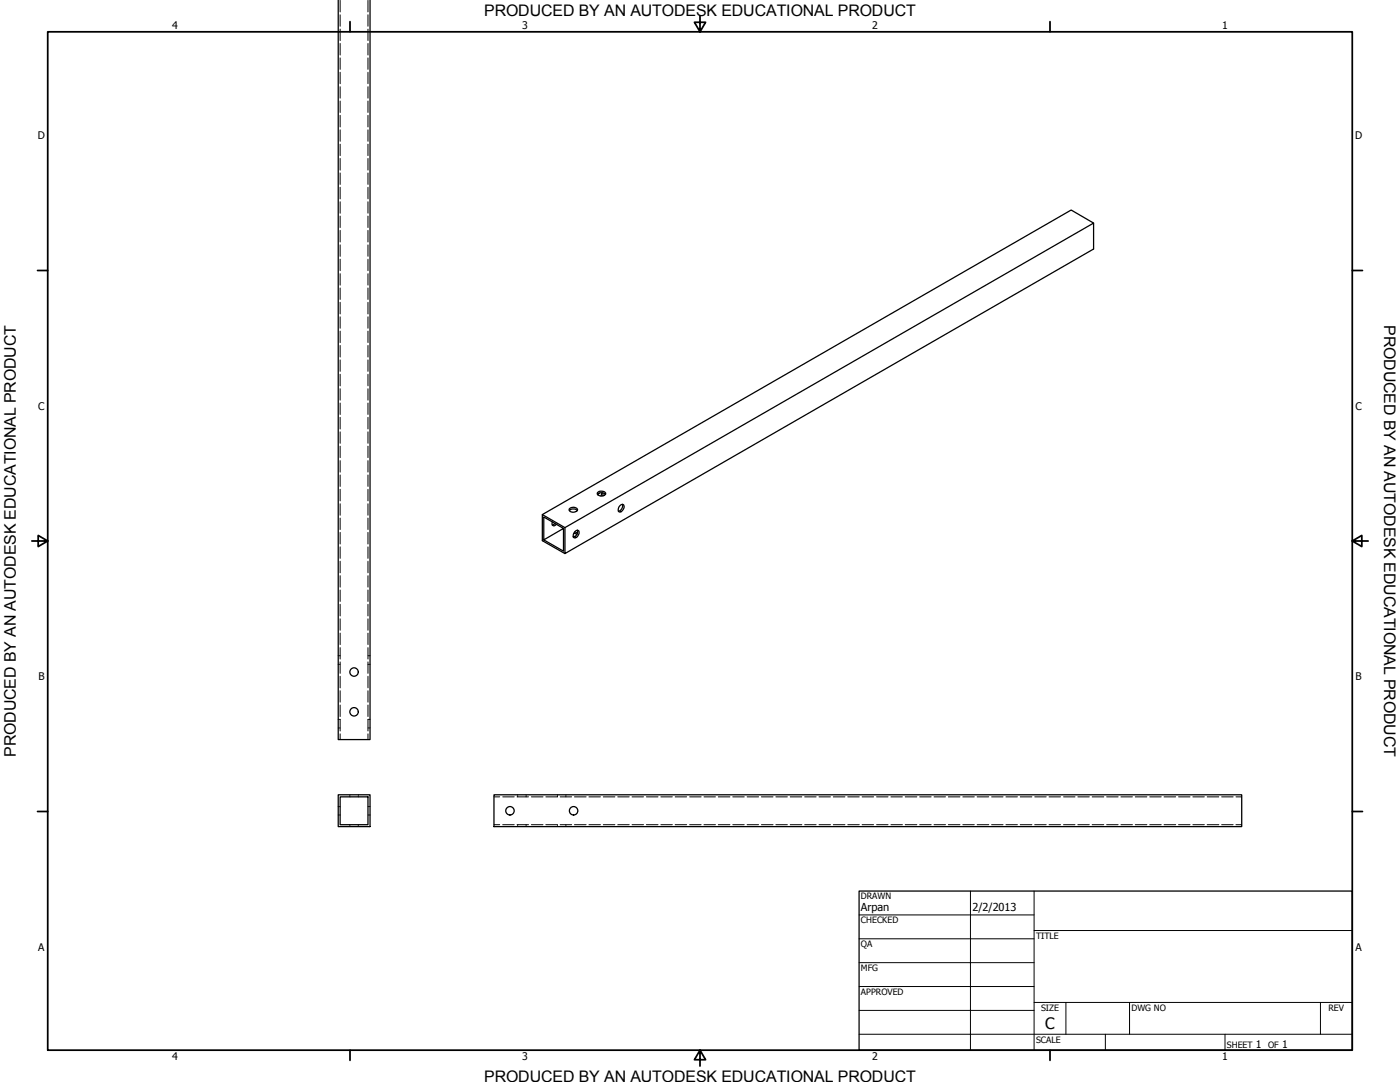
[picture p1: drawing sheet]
<svg xmlns="http://www.w3.org/2000/svg" width="559mm" height="432mm" viewBox="0 0 559 432" stroke-linecap="round" stroke-linejoin="round" font-family="sans-serif">
<!-- layer: Visible (ANSI) -->
<g fill="none" stroke="#000" stroke-width=".51">
<path d="M135 0v295.1h12.7v-295.1M436.5 89l-9-5.2-211 121.6v10.4l9 5.1M238.4 197.3a2.38 2.38 0 0 1 3.3 0M238.7 196.4a1.97 1.97 0 0 1 3 .7 2.03 2.03 0 0 1-3.3-.1zM239.2 196.8l-.6 .7M240.1 196.7l-.2 1.2M240.5 196.7l.1 1.2M216.5 205.4l9 5.2 211-121.6v10.4l-211 121.5v-10.3M220.5 208.3a1.05 1.05 0 0 0 .5 1.6l1.1-.7M221.5 208.9l-1 .6M224.9 210.9l-7.9-4.6v9.2l7.9-4.6v9.1l-7.9-4.5M227.2 203.1a1.97 1.97 0 0 1 3.3 .5 2.03 2.03 0 0 1-3.4-.1z"/>
<path d="M227.3 203.8a2.3 2.3 0 0 1 3.1 0M229 212.9l1.3 .4M229.4 212.3a1.04 1.04 0 0 1 1.7-.3 2.15 2.15 0 0 1-1.9 2.6 1.58 1.58 0 0 1 .2-2.3zM229.4 212.3l1 .6M229.7 214l-.9 .1M230.5 211.6a2.34 2.34 0 0 1-1.6 2.8M247.3 201.9l.4-.4a.8 .8 0 0 1 .9-.2 .8 .8 0 0 1 .5 .7 1.85 1.85 0 0 1-2.1 2.2l-.2-1.3zM248.4 201.2a2.23 2.23 0 0 1-1.6 2.8M135 317.2h12.7v12.7h-12.7zM135.8 318h11.1v11.1h-11.1zM197.2 317.2h298.4v12.7h-298.4z"/>
<circle cx="141.3" cy="268.2" r="1.68"/>
<circle cx="141.3" cy="284.1" r="1.68"/>
<circle cx="203.5" cy="323.6" r="1.68"/>
<circle cx="228.9" cy="323.6" r="1.68"/>
</g>
<!-- layer: Hidden (ANSI) -->
<g fill="none" stroke="#000" stroke-width=".4">
<path d="M135.8 .1v4.7M135.8 5.9v4.6M135.8 11.6v4.6M135.8 17.3v4.7M146.9 .1v4.7M146.9 5.9v4.6M146.9 11.6v4.6M146.9 17.3v4.7M135.8 23.1v4.6M135.8 28.8v4.6M135.8 34.6v4.6M146.9 23.1v4.6"/>
<path d="M146.9 28.8v4.6M146.9 34.6v4.6M135.8 40.3v4.6M135.8 46v4.7M135.8 51.8v4.6M135.8 57.5v4.6M146.9 40.3v4.6M146.9 46v4.7M146.9 51.8v4.6M146.9 57.5v4.6M135.8 63.2v4.7M135.8 69v4.6"/>
<path d="M135.8 74.7v4.7M146.9 63.2v4.7M146.9 69v4.6M146.9 74.7v4.7M135.8 80.5v4.6M135.8 86.2v4.6M135.8 91.9v4.7M135.8 97.7v4.6M146.9 80.5v4.6M146.9 86.2v4.6M146.9 91.9v4.7M146.9 97.7v4.6"/>
<path d="M135.8 103.4v4.6M135.8 109.2v4.6M135.8 114.9v4.6M146.9 103.4v4.6M146.9 109.2v4.6M146.9 114.9v4.6M135.8 120.6v4.7M135.8 126.4v4.6M135.8 132.1v4.6M135.8 137.9v4.6M146.9 120.6v4.7M146.9 126.4v4.6"/>
<path d="M146.9 132.1v4.6M146.9 137.9v4.6M135.8 143.6v4.6M135.8 149.4v4.6M135.8 155.1v4.6M146.9 143.6v4.6M146.9 149.4v4.6M146.9 155.1v4.6M135.8 160.8v4.6M135.8 166.6v4.6M135.8 172.3v4.6M135.8 178.1v4.5"/>
<path d="M146.9 160.8v4.6M146.9 166.6v4.6M146.9 172.3v4.6M146.9 178.1v4.5M135.8 183.8v4.6M135.8 189.5v4.6M135.8 195.3v4.6M146.9 183.8v4.6M146.9 189.5v4.6M146.9 195.3v4.6M135.8 201v4.6M135.8 206.8v4.5"/>
<path d="M135.8 212.5v4.6M135.8 218.2v4.6M146.9 201v4.6M146.9 206.8v4.5M146.9 212.5v4.6M146.9 218.2v4.6M135.8 224v4.6M135.8 229.7v4.6M135.8 235.5v4.5M146.9 224v4.6M146.9 229.7v4.6M146.9 235.5v4.5"/>
<path d="M135.8 241.2v4.6M135.8 247v4.5M135.8 252.7v4.5M135.8 258.4v4.6M146.9 241.2v4.6M146.9 247v4.5M146.9 252.7v4.5M146.9 258.4v4.6M135 261.7h.3M135 265.1h.3M135.5 261.7h.3M135.5 265.1h.3"/>
<path d="M135.8 264.2v4.5M135.8 269.9v4.6M135.8 275.7v4.5M146.9 264.2v4.5M146.9 269.9v4.6M146.9 275.7v4.5M146.9 261.7h.2M146.9 265.1h.2M147.4 261.7h.3M147.4 265.1h.3M135 287.1h.3M135 290.5h.3"/>
<path d="M135.5 287.1h.3v4.6M135.5 290.5h.3M135.8 281.4v4.5M135.8 292.9v2.2M146.9 281.4v4.5M146.9 292.9v2.2M146.9 290.5h.2M147.1 287.1h-.2v4.6M147.4 287.1h.3M147.4 290.5h.3M139.6 317.2v.2M139.6 317.8v.2"/>
<path d="M143 317.2v.2M143 317.8v.2M197.2 318h2.3M200.7 318h4.5M206.4 318h4.5M206.6 317.2v.2M206.6 317.8v.2M210 317.2v.2M210 317.8v.2M212.1 318h4.6M217.9 318h4.5M222.5 317.2v.2"/>
<path d="M222.5 317.8v.2M223.6 318h4.6M225.9 317.2v.2M225.9 317.8v.2M229.3 318h4.6M235.1 318h4.5M240.8 318h4.6M246.6 318h4.5M252.3 318h4.6M258 318h4.6M263.8 318h4.6M269.5 318h4.6"/>
<path d="M275.3 318h4.5M281 318h4.6M286.7 318h4.6M292.5 318h4.6M298.2 318h4.6M303.9 318h4.6M309.7 318h4.6M315.4 318h4.6M321.2 318h4.6M326.9 318h4.6M332.6 318h4.6M338.4 318h4.6"/>
<path d="M344.1 318h4.6M349.9 318h4.6M355.6 318h4.6M361.3 318h4.7M367.1 318h4.6M372.8 318h4.6M378.5 318h4.7M384.3 318h4.6M390 318h4.7M395.8 318h4.6M401.5 318h4.6M407.2 318h4.7"/>
<path d="M413 318h4.6M418.7 318h4.6M424.5 318h4.6M430.2 318h4.6M435.9 318h4.7M441.7 318h4.6M447.4 318h4.6M453.1 318h4.7M458.9 318h4.6M464.6 318h4.7M470.4 318h4.6M476.1 318h4.6"/>
<path d="M481.8 318h4.7M487.6 318h4.6M493.3 318h2.3M135 321.9h.3M135 325.2h.3M135.5 321.9h.3M135.5 325.2h.3M139.6 329.1v.3M139.6 329.6v.3M143 329.1v.3M143 329.6v.3M146.9 321.9h.2"/>
<path d="M146.9 325.2h.2M147.4 321.9h.3M147.4 325.2h.3M197.2 329.1h2.3M200.7 329.1h4.5M206.4 329.1h4.5M206.6 329.1v.3M206.6 329.6v.3M210 329.1v.3M210 329.6v.3M212.1 329.1h4.6M217.9 329.1h4.5"/>
<path d="M222.5 329.1v.3M222.5 329.6v.3M223.6 329.1h4.6M225.9 329.1v.3M225.9 329.6v.3M229.3 329.1h4.6M235.1 329.1h4.5M240.8 329.1h4.6M246.6 329.1h4.5M252.3 329.1h4.6M258 329.1h4.6M263.8 329.1h4.6"/>
<path d="M269.5 329.1h4.6M275.3 329.1h4.5M281 329.1h4.6M286.7 329.1h4.6M292.5 329.1h4.6M298.2 329.1h4.6M303.9 329.1h4.6M309.7 329.1h4.6M315.4 329.1h4.6M321.2 329.1h4.6M326.9 329.1h4.6M332.6 329.1h4.6"/>
<path d="M338.4 329.1h4.6M344.1 329.1h4.6M349.9 329.1h4.6M355.6 329.1h4.6M361.3 329.1h4.7M367.1 329.1h4.6M372.8 329.1h4.6M378.5 329.1h4.7M384.3 329.1h4.6M390 329.1h4.7M395.8 329.1h4.6M401.5 329.1h4.6"/>
<path d="M407.2 329.1h4.7M413 329.1h4.6M418.7 329.1h4.6M424.5 329.1h4.6M430.2 329.1h4.6M435.9 329.1h4.7M441.7 329.1h4.6M447.4 329.1h4.6M453.1 329.1h4.7M458.9 329.1h4.6M464.6 329.1h4.7M470.4 329.1h4.6"/>
<path d="M476.1 329.1h4.6M481.8 329.1h4.7M487.6 329.1h4.6M493.3 329.1h2.3"/>
</g>
<!-- layer: Border (ANSI) -->
<g fill="none" stroke="#000" stroke-width=".7">
<path d="M19 12.7h520.8v406.4h-520.8zM139.7 8.6v4.1M279.4 6.3v6.4l-2.2-3.8h4.4l-2.2 3.8M419.1 8.6v4.1M15 107.9h4M539.8 107.9h4M12.7 215.9h6.3l-3.8-2.2v4.4l3.8-2.2M539.8 215.9l3.8 2.2v-4.4l-3.8 2.2h6.3M15 323.8h4M539.8 323.8h4M139.7 419.1v4.1M279.4 419.1l2.2 3.8h-4.4l2.2-3.8v6.3"/>
<path d="M419.1 419.1v4.1"/>
</g>
<!-- layer: Title (ANSI) -->
<g fill="none" stroke="#000" stroke-width=".4">
<path d="M387.3 355.6v63.5M412.7 355.6v63.5M342.9 365.1h69.8M342.9 374.6h69.8M412.7 371.3h127.1M342.9 384.2h69.8M342.9 393.7h69.8M342.9 412.7h196.9M342.9 403.2h69.8M412.7 400h127.1M425.4 400v12.7M441.2 412.7v6.4"/>
<path d="M450.8 400v12.7M488.9 412.7v6.4M527 400v12.7"/>
</g>
<path d="M342.9 355.6h196.9v63.5h-196.9z" fill="none" stroke="#000" stroke-width=".51"/>
<g font-size="6.4">
<text x="552.4" y="129.8" transform="rotate(90 552.4 129.8)">PRODUCED BY AN AUTODESK EDUCATIONAL PRODUCT</text>
<text x="6.3" y="302" transform="rotate(-90 6.3 302)">PRODUCED BY AN AUTODESK EDUCATIONAL PRODUCT</text>
</g>
<g font-size="6.3">
<text x="193.3" y="6.3">PRODUCED BY AN AUTODESK EDUCATIONAL PRODUCT</text>
<text x="417.2" y="410.6">C</text>
<text x="193.3" y="431.8">PRODUCED BY AN AUTODESK EDUCATIONAL PRODUCT</text>
</g>
<g font-size="4.4">
<text x="343.7" y="363.5">Arpan</text>
<text x="388.1" y="363.7">2/2/2013</text>
</g>
<g font-size="4.2">
<text x="68.7" y="11.7">4</text>
<text x="208.4" y="11.7">3</text>
<text x="348.1" y="11.7">2</text>
<text x="487.8" y="11.7">1</text>
<text x="15.1" y="55.5">D</text>
<text x="540.9" y="55.5">D</text>
<text x="15.2" y="163.4">C</text>
<text x="541" y="163.4">C</text>
<text x="15.3" y="271.4">B</text>
<text x="541.1" y="271.4">B</text>
<text x="15.2" y="379.3">A</text>
<text x="541" y="379.3">A</text>
<text x="501.3" y="418.3">1</text>
<text x="511.8" y="418.3">1</text>
<text x="68.7" y="423.2">4</text>
<text x="208.4" y="423.2">3</text>
<text x="348.1" y="423.2">2</text>
<text x="487.8" y="423.2">1</text>
</g>
<g font-size="3.5">
<text x="343.7" y="358.9">DRAWN</text>
<text x="343.7" y="368.5">CHECKED</text>
<text x="413.5" y="374.6">TITLE</text>
<text x="343.7" y="378">QA</text>
<text x="343.7" y="387.5">MFG</text>
<text x="343.7" y="397.1">APPROVED</text>
<text x="415.5" y="403.4">SIZE</text>
<text x="451.6" y="403.4">DWG NO</text>
<text x="530.3" y="403.4">REV</text>
<text x="413.5" y="416.1">SCALE</text>
<text x="489.7" y="418.3">SHEET</text>
<text x="506.2" y="418.3">OF</text>
</g>
</svg>
